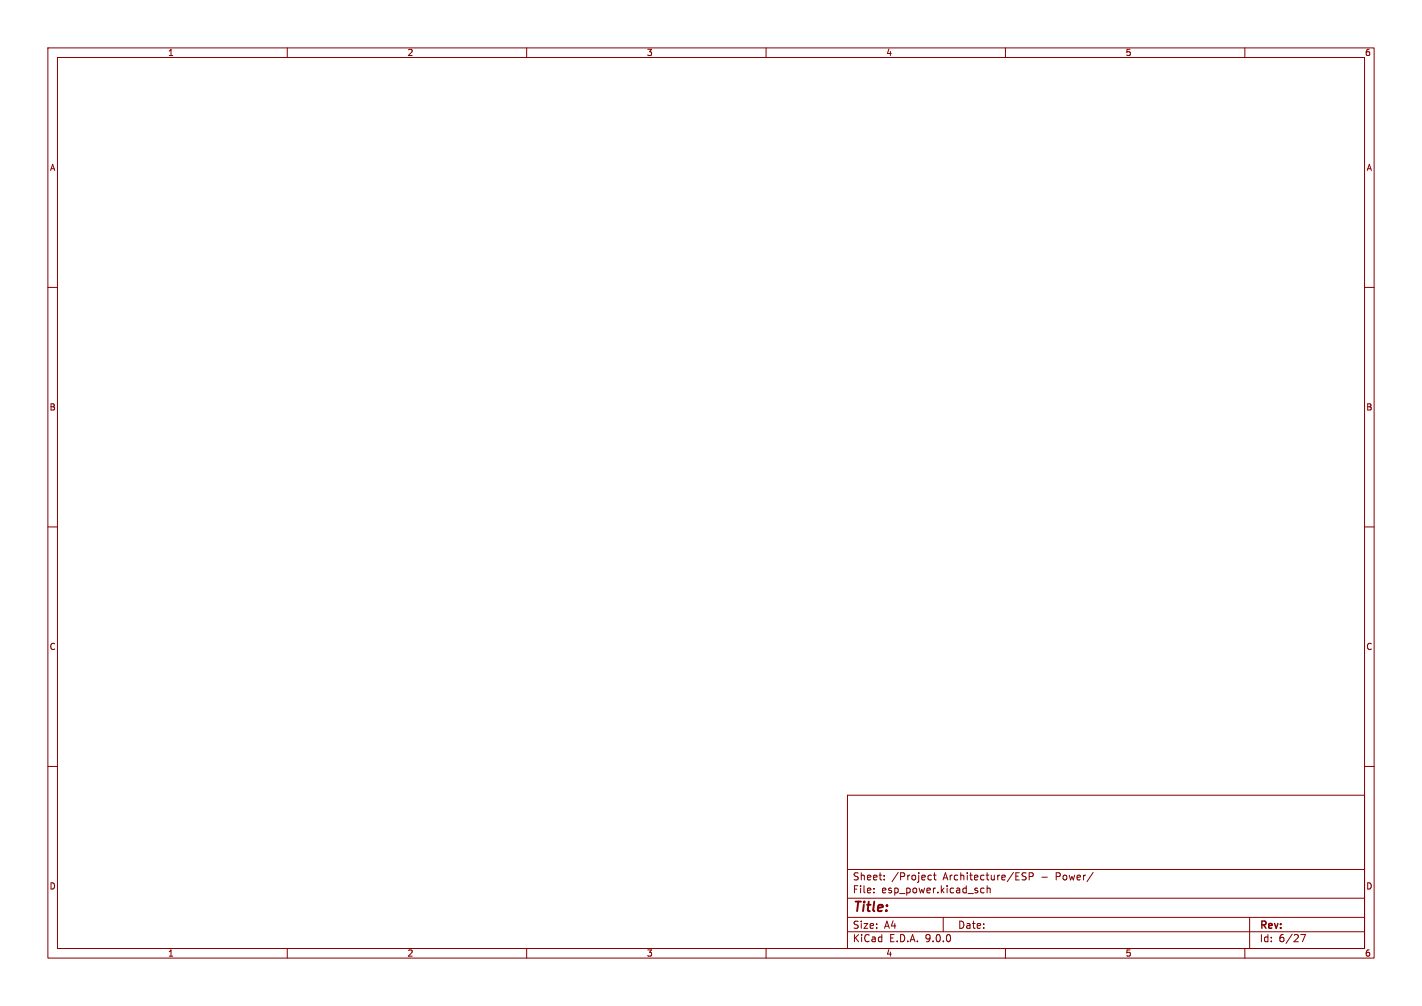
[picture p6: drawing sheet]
<svg xmlns="http://www.w3.org/2000/svg" width="297mm" height="210mm" viewBox="0 0 297 210" stroke-linecap="round" stroke-linejoin="round" font-family="sans-serif">
<g fill="none" stroke="#840000" stroke-width=".21">
<path d="M10 10h277v190h-277zM12 12h273v186h-273zM60 10v2M110 10v2M160 10v2M210 10v2M260 10v2M10 60h2M285 60h2M10 110h2M285 110h2M10 160h2"/>
<path d="M177 166h108v32h-108zM285 160h2M60 198v2M110 198v2M160 198v2M177 194.5h108M177 191.5h108M177 187.5h108M177 181.5h108M182.5 186.3v.1M182.5 185.5v.1M184.7 183.6v.1"/>
<path d="M184.7 182.8v.1M194 183.6h.5M194 182.8h.5M195 182.7h.5M195.2 182.2v1.3l.3 .2M197 191.5v3M205.5 185.5l-.4-.1-.3 .3 .2 .6h.5M206.2 185.5l.2-.1 .3 .1 .1 .9M206.2 184.9v1.5M210 198v2M213.5 182.8l.7 .3 .1 .3-.3 .3-.5-.1M214.3 182.3l-.6-.1-.2 .1"/>
<path d="M215 183l.7-.1 .1-.2-.1-.4-.7-.1v1.5M228.3 182.1l-1.3 2M260 198v2M261 191.5v6.5M271.7 195.1h1l-.7 1.5"/>
</g>
<text font-size="2.8" fill="#840000" x="178" y="190.9">Title:</text>
<g font-size="2.1" fill="#840000">
<text x="178" y="184">Sheet:</text>
<text x="186.2" y="184">/Project</text>
<text x="197" y="184">Architecture/ESP</text>
<text x="217.6" y="184">-</text>
<text x="220.8" y="184">Power/</text>
<text x="178" y="186.7">File:</text>
<text x="184.1" y="186.7">esp_power.kicad_sch</text>
<text x="178" y="196.9">KiCad</text>
<text x="178" y="194.1">Size:</text>
<text x="184.7" y="194.1">A4</text>
<text x="185.7" y="196.9">E.D.A.</text>
<text x="193.3" y="196.9">9.0.0</text>
<text x="200" y="194.1">Date:</text>
<text x="263" y="194.3">Rev:</text>
<text x="263" y="196.9">Id:</text>
<text x="267.1" y="196.9">6/27</text>
</g>
<g font-size="1.8" fill="#840000">
<text x="35" y="11.9">1</text>
<text x="85" y="11.9">2</text>
<text x="135" y="11.9">3</text>
<text x="185" y="11.9">4</text>
<text x="235" y="11.9">5</text>
<text x="285" y="11.9">6</text>
<text x="10.3" y="35.9">A</text>
<text x="285.3" y="35.9">A</text>
<text x="10.3" y="85.9">B</text>
<text x="285.3" y="85.9">B</text>
<text x="10.3" y="135.9">C</text>
<text x="285.3" y="135.9">C</text>
<text x="10.3" y="185.9">D</text>
<text x="285.3" y="185.9">D</text>
<text x="35" y="199.9">1</text>
<text x="85" y="199.9">2</text>
<text x="135" y="199.9">3</text>
<text x="185" y="199.9">4</text>
<text x="235" y="199.9">5</text>
<text x="285" y="199.9">6</text>
</g>
</svg>
